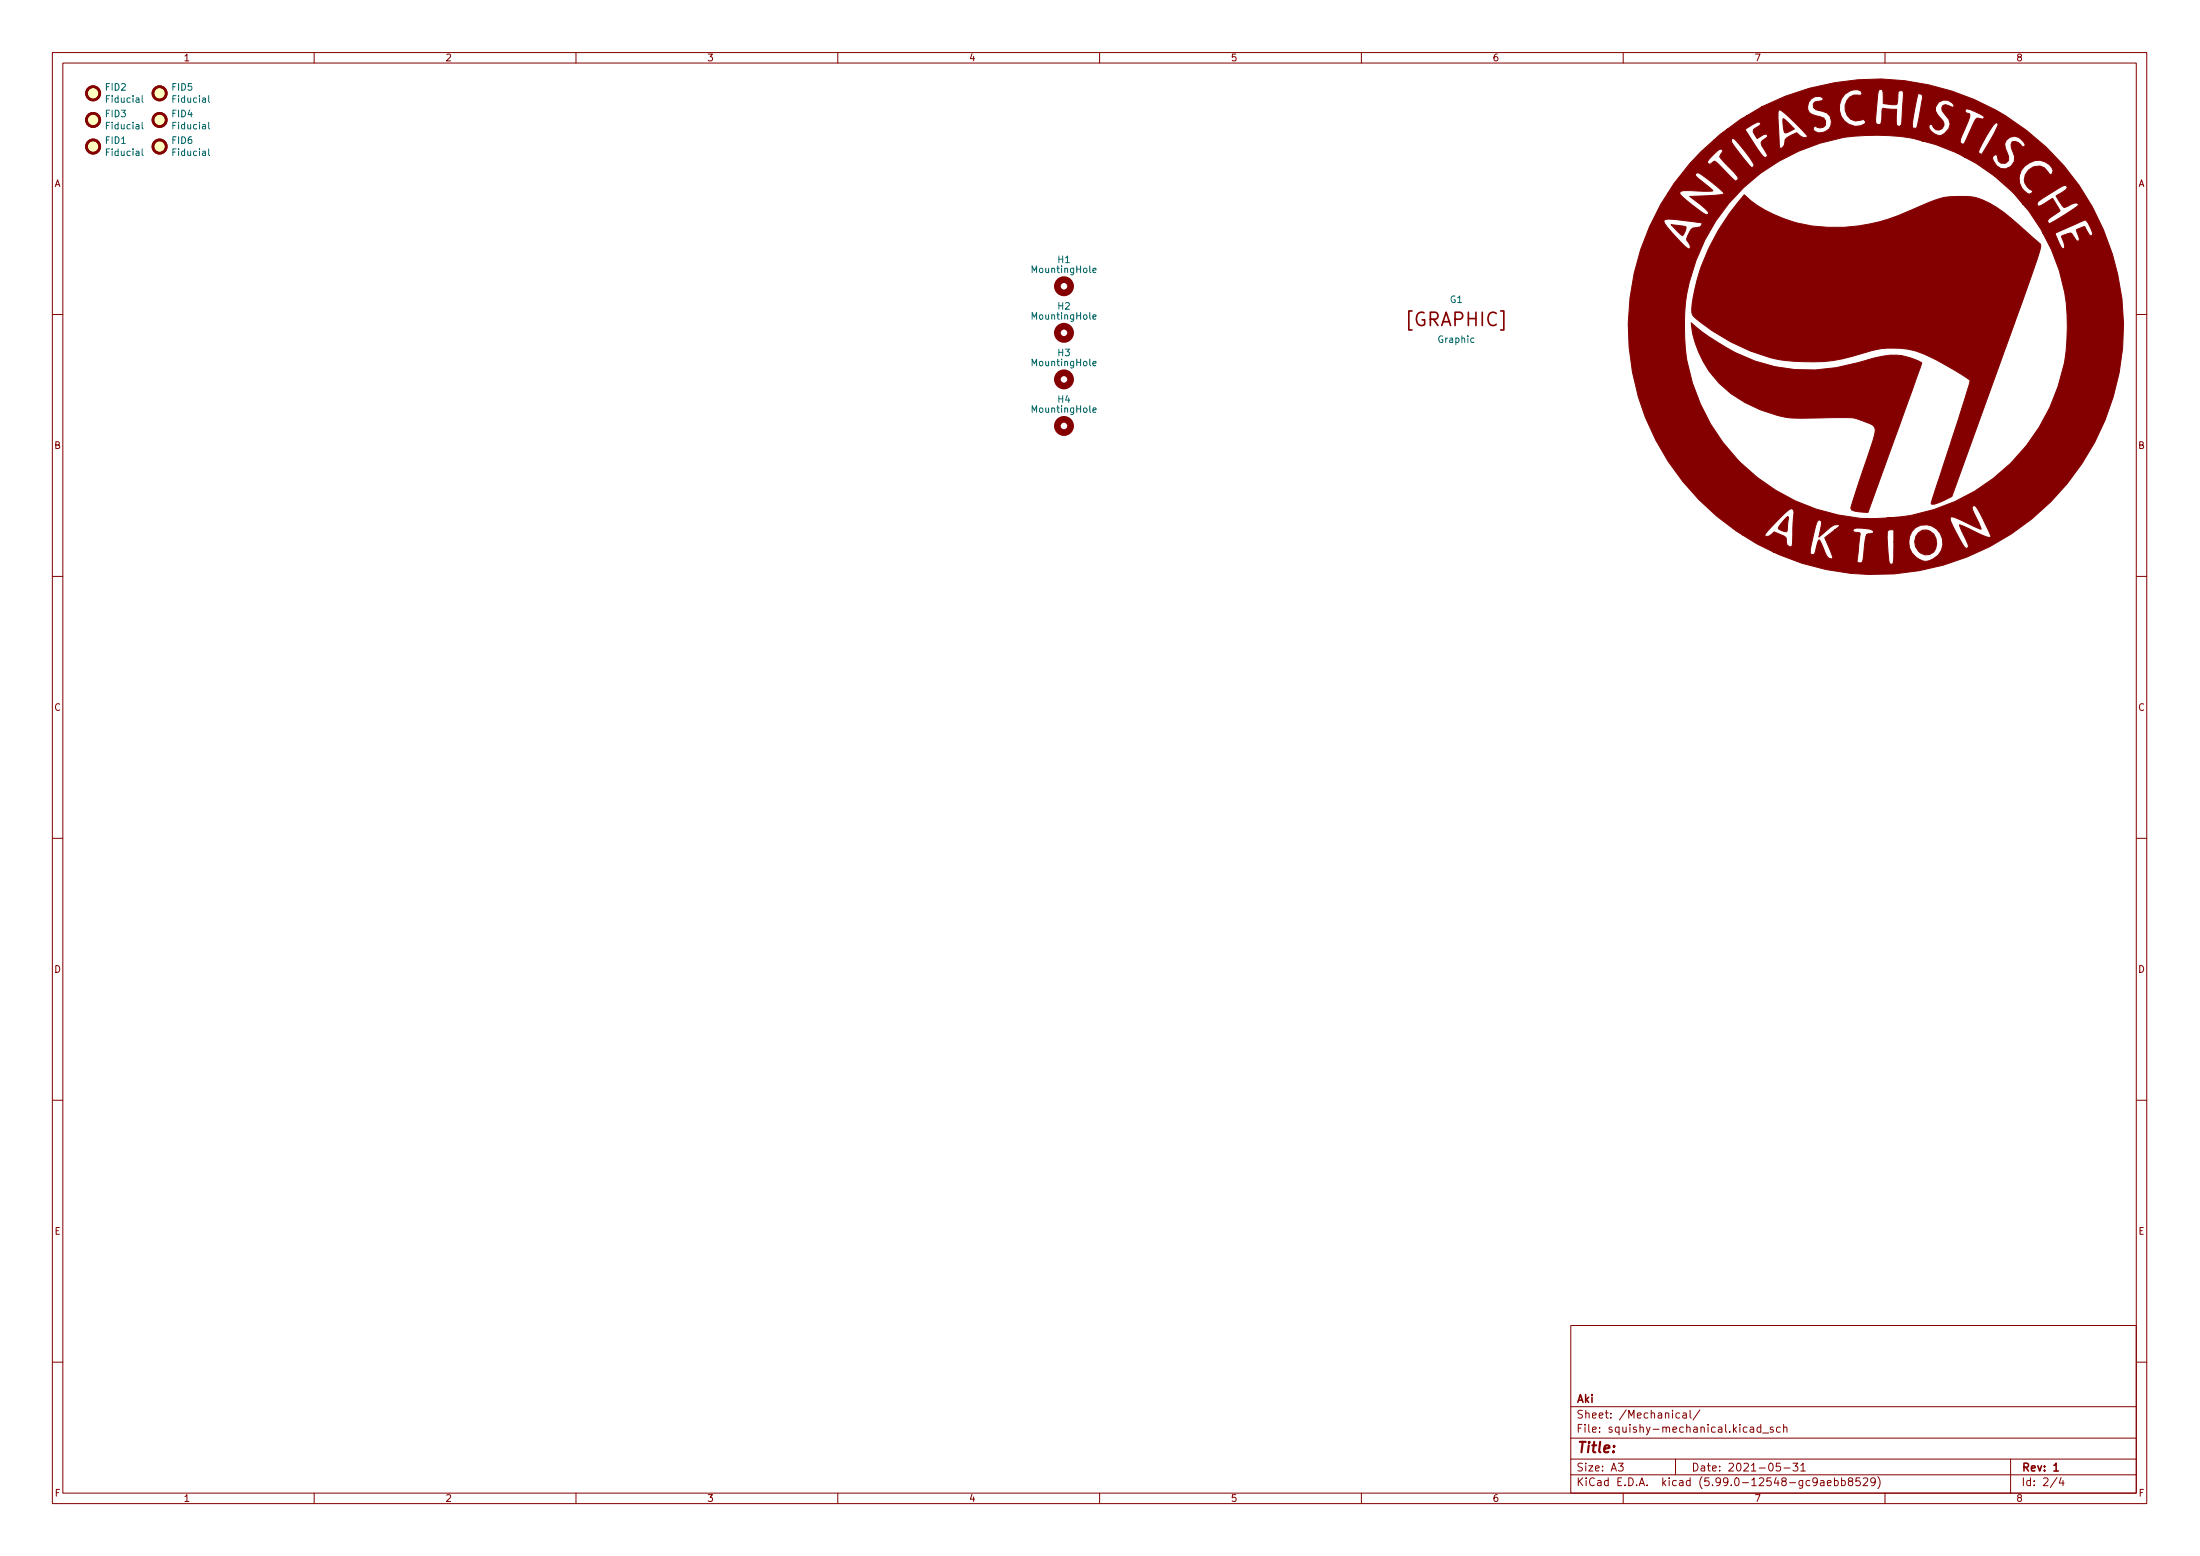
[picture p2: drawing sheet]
<svg xmlns="http://www.w3.org/2000/svg" width="420mm" height="297mm" viewBox="0 0 420 297" stroke-linecap="round" stroke-linejoin="round" font-family="sans-serif">
<g fill="none" stroke="#840000" stroke-width=".19">
<path d="M10 10h400v277h-400zM12 12h396v273h-396zM60 10v2M110 10v2M160 10v2M210 10v2M260 10v2M310 10v2M360 10v2M10 60h2M408 60h2M10 110h2"/>
<path d="M408 110h2M10 160h2M408 160h2M10 210h2M408 210h2M300 253h108v32h-108zM10 260h2M300 278.5h108M300 274.5h108M300 268.5h108M309.1 279.3h.9l-.5 .6 .4 .1v.7l-.2 .1-.6-.1M320 278.5v3"/>
<path d="M320.8 269.8l-.5-.1-.2 .3 .1 .6h.6M321.4 269.8h.6l.1 .9M322.1 270.1h-.5a.29 .29 0 0 0-.3 .3 .29 .29 0 0 0 .3 .3l.5-.1M322.8 269.2v1.3l.2 .2M324.6 269.1l-1.2 2M334.3 272.5h.6v.9M334.9 272.8h-.5a.29 .29 0 0 0-.2 .3 .29 .29 0 0 0 .2 .3l.5-.1M336.3 272.5l-.4-.1-.3 .3 .1 .6h.6M336.3 271.9v1.5M336.6 273.6h1.2M338.6 272.5l-.3-.1-.2 .2v.2l.5 .2v.3h-.5M340 279.3h-.7l-.1 .7 .2-.1 .5 .1 .2 .2-.1 .5-.2 .1-.6-.1"/>
<path d="M340 272.5l-.4-.1-.3 .3 .1 .6h.6M340.6 272.6l.3-.2 .3 .1 .1 .9M340.6 271.9v1.5M342.4 279.3h1l-.5 .6 .4 .1v.7l-.2 .1-.7-.1M343.9 279.7l.5-.4v1.5M384 278.5v6.5M408 260h2M60 285v2M110 285v2M160 285v2M210 285v2M260 285v2"/>
<path d="M300 281.5h108M310 285v2M340.7 280.2h1.2M343.9 280.8h.9M347.7 282.7h.6l.1 .9M348.4 283h-.5a.29 .29 0 0 0-.3 .3 .29 .29 0 0 0 .3 .3l.5-.1M349 283.1l.7-.1-.1-.3-.4-.1-.2 .2 .1 .7h.5M350.3 282.7l.5-.1 .3 .3-.2 .6h-.6M350.3 282.1v1.5M351.7 282.7l.4-.1 .3 .3-.1 .6h-.6M351.7 282.1v1.5M353.3 282.8l-.3-.3 .1-.2 .2-.2 .4 .1 .1 .2v.2l-.7 .2-.1 .2 .1 .5 .2 .1h.3l.2-.3v-.4l-.2-.1"/>
<path d="M355.2 282.1h-.7l-.1 .7 .2-.1 .5 .1 .2 .2-.1 .5-.2 .1-.6-.1M355.9 282.3l.5-.2 .2 .2 .1 .2-.9 1.1h.9M358.1 282.8l-.2 .2h-.5l-.1-.2 .1-.6 .5-.1 .2 .2a.99 .99 0 0 1-.4 1.3h-.3M358.6 281.9a1.73 1.73 0 0 1 0 2.3M360 285v2M392.9 282l-1.3 2M393.6 282l-.3 1.1h.9M394 282.6v1"/>
</g>
<path d="M392.3 279.7l.4-.4v1.5M392.3 280.8h.8" fill="none" stroke="#840000" stroke-width=".3"/>
<g fill="#ffffc2" stroke="#ffffc2" stroke-width=".19">
<circle cx="30.5" cy="22.9" r="1.27"/>
<circle cx="30.5" cy="17.8" r="1.27"/>
<circle cx="17.8" cy="17.8" r="1.27"/>
<circle cx="17.8" cy="22.9" r="1.27"/>
<circle cx="17.8" cy="28" r="1.27"/>
<circle cx="30.5" cy="28" r="1.27"/>
</g>
<g fill="none" stroke="#840000" stroke-width=".51">
<circle cx="17.8" cy="17.8" r="1.27"/>
<circle cx="30.5" cy="17.8" r="1.27"/>
<circle cx="17.8" cy="22.9" r="1.27"/>
<circle cx="17.8" cy="28" r="1.27"/>
<circle cx="30.5" cy="28" r="1.27"/>
<circle cx="30.5" cy="22.9" r="1.27"/>
</g>
<path d="M27.2 18.3v1.1l.1 .1M39.9 18.3v1.1l.1 .1M27.2 23.3v1.1l.1 .2M27.2 28.4v1.1l.1 .2M39.9 23.3v1.1l.1 .2M39.9 28.4v1.1l.1 .2M208.7 51.6l.6-.1v-.2l-.4-.1-.2 .2 .1 .6h.5M208.7 69.4l.6-.1v-.3h-.4l-.2 .2 .1 .6h.5M208.7 78.3l.6-.1v-.3h-.4l-.2 .2 .1 .6h.5M208.7 60.5l.6-.1v-.2l-.4-.1-.2 .2 .1 .6h.5" fill="none" stroke="#006464" stroke-width=".19"/>
<g fill="none" stroke="#840000" stroke-width="1.3">
<circle cx="203.2" cy="54.6" r="1.27"/>
<circle cx="203.2" cy="72.4" r="1.27"/>
<circle cx="203.2" cy="63.5" r="1.27"/>
<circle cx="203.2" cy="81.3" r="1.27"/>
</g>
<g fill="#840000" stroke="#840000" stroke-width=".19">
<path d="M319.2 42.9l2.8 .4a2.52 2.52 0 0 1-.7 1.7z"/>
<path d="M340.6 22.6l2.1 2-1.8 .8a4.2 4.2 0 0 1-.3-2.8z"/>
<path d="M366.4 101.7a2.17 2.17 0 0 1 2.5-.2 2.17 2.17 0 0 1 1 2.3 1.97 1.97 0 0 1-1.2 2 1.97 1.97 0 0 1-2.3-.5 2.51 2.51 0 0 1 0-3.6z"/>
<path d="M341.1 98.9l.4-.3 .1 .2-.3 2.5-.1 .2a2.6 2.6 0 0 1-1.6-.7l.5-.8z"/>
<path d="M323 61.6a42.3 42.3 0 0 0 12.2 7.3 32.1 32.1 0 0 0 20.5 .1 17.3 17.3 0 0 1 7.4-1.1l1.8 .4 2.1 .9a4.2 4.2 0 0 1-.7 2.2l-9.6 26.4a8.8 8.8 0 0 1-3.1-.5l-.1-.3 .3-1.2 3.5-10.5a7.9 7.9 0 0 0 .8-3.6 2.21 2.21 0 0 0-1.8-1.1l-1.8-.7a79.1 79.1 0 0 0-10.5-.1 14.2 14.2 0 0 1-4.5-.5 21.8 21.8 0 0 1-13.3-8.7 18.9 18.9 0 0 1-3.2-9z"/>
<path d="M333.1 37.2a24.6 24.6 0 0 0 16 6.2 33.8 33.8 0 0 0 15.8-3.3l1.9-.8a15.5 15.5 0 0 1 11.2-1.4 28.2 28.2 0 0 1 9.3 6.6l2.4 2.1v.2a33.9 33.9 0 0 1-2.1 6.8l-14.8 41.2a8.6 8.6 0 0 1-3.9 1.5l-.1-.2 .3-1 5-15.2 2.2-7.3a51.5 51.5 0 0 0-10.4-5.6 16.5 16.5 0 0 0-9.9 .4 33.4 33.4 0 0 1-18 .9 34.7 34.7 0 0 1-14.8-8.2l-.1-.4a33.1 33.1 0 0 1 5-15.7l2.2-3.2z"/>
<path d="M324.8 29l2.5-2.3h3.3a12.6 12.6 0 0 0 2.5 3.7l1.4 1.6 .4-.3 .1-.3a22.6 22.6 0 0 0-4-5l-.4 .3h-3.3l2.5-2h3.4l2.6 3.9a2.54 2.54 0 0 0 1.4 1.5l.4-.4-1.2-1.9-.1-.6 .2-.3 1-.7 .1-.3-.4-.3-.4 .1-1.2 .8-.8-1.3 .1-.4 1.4-1.1-.2-.4h-.5l-2.4 1.4h-3.4l2.6-1.9 1.2-.7h5.9l.4 6 .1 .2h.2a1.47 1.47 0 0 0 .7-1.6l.3-.4 1.9-1 1.1 .9 .6 .1 .3-.2 .1-.1-.2-.3-2.3-2.4a8.7 8.7 0 0 0-2.9-2.3l-.2 .1-.1 1h-5.9l2.8-1.7h8.8l.1 .5 .2 .6 .6 .4 2.2 .6 .4 .6-.1 .8a1.38 1.38 0 0 1-2 .1l-.3 .7a1.73 1.73 0 0 0 2.4 .4 2.07 2.07 0 0 0 1-2.3 2.07 2.07 0 0 0-1.9-1.6l-.4-.1h3.9a3.2 3.2 0 0 0 4.9 2.5l.1-.2-.1-.3h2l.1 .4 .2 .2 .5 .1 .2-.2 .2-.6 .1-2.2 .2-.1 2.5 .2a6.3 6.3 0 0 0 .1 3.1l.5 .1 .2-.1h2.2l.2 .4 .5 .1 .3-.5h2.2v.5a2.87 2.87 0 0 0 2.1 1.4 2.85 2.85 0 0 0 1.9-2.2l-.2-.9-1.3-1.7-.1-.5 .3-.5 .5-.1 1.3 .5 .3-.1v-.4a1.85 1.85 0 0 0-2.9-.5 1.85 1.85 0 0 0 .2 2.9l.5 .6 .3 .6-.1 .4-.3 .6a1.06 1.06 0 0 1-1.7-.5l-.3-.4h-.3l-.2 .3h-2.2l1-5.3-.1-.6-.7-.2-.2 .3-.3 1.7-.7 4.1h-2.2l.2-.7 .3-5.5-.2-.5h-.3l-.3 .1-.2 .2-.1 1.7-.2 .7h-1l-1.5-.2-.2-2.6-.2-.1h-.4l-.3 .8-.4 5.2h-2l-.2-.3-.6 .1a2.32 2.32 0 0 1-3-2.8 2.24 2.24 0 0 1 2.9-1.9l.2-.2 .1-.2-.2-.4-.6-.3a3.3 3.3 0 0 0-3.5 4h-3.9l-.6-.2-.5-.4v-.7l.3-.3 1.4-.3 .2-.3-.1-.3-.5-.2a1.99 1.99 0 0 0-2.4 2h-8.8l.2-.1a47.3 47.3 0 0 1 69 40.9 47.3 47.3 0 0 1-67 44.1h7.1l.1 .5 .5 .1 .2-.1 .2-.4 .6-2.3h.1l.6 .9a5.3 5.3 0 0 0 1.4 2.6l.4 .1h.2v-.2l-1.5-3.8 1.9-1.5h3.5v.3l1.2 .2 .2 .2-.6 5.1v.4h.8a2.42 2.42 0 0 0 .5-1.9 9.7 9.7 0 0 1 .5-3.4h3.9l.4 5.1 .3 .5h.3a3.4 3.4 0 0 0 .3-2.3v-1.9h2.8l.2 1.1a3.8 3.8 0 0 0 3.1 2.6 3.5 3.5 0 0 0 3.1-4.5 3.5 3.5 0 0 0-5.1-2l-.7 .8-.4 .9-.2 1.1h-2.8v-2.4l-.9 .1-.2 .1-.2 .8h-3.9l.2-.2 1-.1 .2-.3-.3-.3a6.6 6.6 0 0 0-3.6-.2l-.1 .2h-3.5l.9-.7 .1-.2-.2-.1a1.82 1.82 0 0 0-1.8 .6l-2 1.7 .5-2.9-.3-.3h-.3a3.4 3.4 0 0 0-.8 2.2l-.8 3.8h-7.1l-3.1-1.5-2.6-1.6h4.1l.2 .2h.6l1-.9 1.9 .8 .4 .4 .1 1.3 .5 .4h.4l.1-.1 .1-.6 .2-4.9a1.48 1.48 0 0 0-.3-1.7h-.2l-1 .8-3.4 3.5-.6 .8h-4.1a47 47 0 0 1-21.9-40.1h10.7v2.3a36.5 36.5 0 0 0 36.2 34.6l2.5-.1h12l.5 1.5 1.9 3.5 .6 .8 .5-.2a3.6 3.6 0 0 0-.8-2.2l-.9-2.1 2.7 1.2a6.5 6.5 0 0 0 3.2 1.2l.1-.2-.1-.3a29 29 0 0 0-2.9-5.6 .48 .48 0 0 0-.6 .5l1.8 4-5.2-2.3-.6-.1-.2 .3h-12l1.1-.1a36.5 36.5 0 0 0 28.7-54.3h2.2l1.2 2.7 .3 .3h.2a1.23 1.23 0 0 0 0-1.4l-.4-1 1.7-.6 .3 .2 .8 1.2 .5 .1 .1-.2v-.4l-.6-1.5 1.5-.6h.1l1 1.6 .4 .1 .1-.2v-.4l-.8-1.9-.6-.5-5.8 2.5h-2.2l-2.7-4.2-1.2-1.4h2.7l.2 .4a2.53 2.53 0 0 0 1.6-.7l1.2-.7 1.4 2.3-2 1.5-.3 .4 .2 .6a3.9 3.9 0 0 0 1.9-1l3.5-2.3 .3-.3-.2-.3a3.2 3.2 0 0 0-2.1 .7l-.5 .1-.3-.2-1.2-2 1.8-1.2 .3-.4-.2-.4h-.3l-.4 .1-2.3 1.4-2.4 1.6-.2 .4h-2.7l-2.2-2.4-3.1-2.8h4.6l.1 1.2a3.2 3.2 0 0 0 1.9 2.2l.5-.4 .2-.3h-.2a2.35 2.35 0 0 1-1.5-2.3 2.35 2.35 0 0 1 1.7-2.2 2.11 2.11 0 0 1 2.8 .9l.3 .5 .3 .1 .2-.2 .2-.6a3.1 3.1 0 0 0-4.5-1.5l-1 .7-.6 .7-.4 1.2h-4.6l-3.6-2.5-2.3-1.2h5.4a2.12 2.12 0 0 0 2.2 2.2 2.12 2.12 0 0 0 2.1-2.3l-.7-1.7v-.7l.2-.4a1.69 1.69 0 0 1 2 1l.5-.4a2.12 2.12 0 0 0-3.6-.9l-.3 .7 .1 .9 .6 1.5v.7l-.7 .6h-.8l-.5-.5-.2-1.1-.3-.1-.6 .5h-5.4l-1.5-.9h4.3l.6 .4 2.7-4.8 .4-1-.2-.3-.3 .1-.4 .4-1.3 2-1.3 2.4-.2 .8h-4.3l-3.9-1.5-2.6-.7h7.2l.2 .5 .4 .2 .4-.6 2-4.2 .2-.2 1.2 .1 .2-.2 .1-.2-.3-.2-1.3-.7a2.93 2.93 0 0 0-2-.5l-.1 .4 .3 .3 .5 .1 .1 .2-.1 .5-1.8 4.5h-7.2a36.5 36.5 0 0 0-45.4 35.2h-10.7v-.6a46.2 46.2 0 0 1 4.6-19.4h2.1l.7 1.3 2.6 2.8 1.3 1.2 .3 .2 .2-.2a1.83 1.83 0 0 0-.7-1.5 3.4 3.4 0 0 1 1.1-2.3l1.5-.3 .3-.3v-.4l-6.3-.8-.7 .1-.3 .2h-2.1l1.6-3.1 1.3-2.1h2.3l.5 .6 1.8 1.6a7.9 7.9 0 0 0 3 1.9l.2-.3-.6-.9-3-2.3 4.9-.2 1.1-.1 .6-.3a29.1 29.1 0 0 0-4.8-3.8h-.5l-.2 .2a3.6 3.6 0 0 0 1.5 1.6l1.8 1.5-2.9 .1a8 8 0 0 0-3.2 0l-.2 .4h-2.3l1.2-1.9 3.2-3.9h3.2l.5 .3 .9-.6 .8 .6 3 3.1 .1 .1 .4-.2 .2-.4-.3-.4-3.3-3.7 .7-1.1-.2-.2-.3-.1-1 .7a4.3 4.3 0 0 0-1.5 1.9h-3.2z"/>
</g>
<text font-size="3.5" fill="#840000" x="268.8" y="62.3">[GRAPHIC]</text>
<text font-size="2.8" fill="#840000" x="301" y="277.3">Title:</text>
<g font-size="2.1" fill="#840000">
<text x="301" y="267.8">Aki</text>
<text x="301" y="273.5">File: squishy-mechanical.kicad_sch</text>
<text x="301" y="270.8">Sheet: /Mechanical/</text>
<text x="301" y="280.9">Size: A3</text>
<text x="323" y="280.9">Date: 2021-05-31</text>
<text x="386" y="280.9">Rev: 1</text>
<text x="301" y="283.7">KiCad E.D.A. kicad (5.99.0-12548-gc9aebb8529)</text>
<text x="386" y="283.7">Id: 2/4</text>
</g>
<g font-size="1.8" fill="#840000">
<text x="35" y="11.7">1</text>
<text x="85" y="11.7">2</text>
<text x="135" y="11.7">3</text>
<text x="185" y="11.7">4</text>
<text x="235" y="11.7">5</text>
<text x="285" y="11.7">6</text>
<text x="335" y="11.7">7</text>
<text x="385" y="11.7">8</text>
<text x="10.3" y="35.7">A</text>
<text x="408.3" y="35.7">A</text>
<text x="10.3" y="85.7">B</text>
<text x="408.3" y="85.7">B</text>
<text x="10.3" y="135.7">C</text>
<text x="408.3" y="135.7">C</text>
<text x="10.3" y="185.7">D</text>
<text x="408.3" y="185.7">D</text>
<text x="10.4" y="235.7">E</text>
<text x="408.4" y="235.7">E</text>
<text x="10.4" y="285.7">F</text>
<text x="35" y="286.7">1</text>
<text x="85" y="286.7">2</text>
<text x="135" y="286.7">3</text>
<text x="185" y="286.7">4</text>
<text x="235" y="286.7">5</text>
<text x="285" y="286.7">6</text>
<text x="335" y="286.7">7</text>
<text x="385" y="286.7">8</text>
<text x="408.4" y="285.7">F</text>
</g>
<g font-size="1.8" fill="#006464">
<text x="20.2" y="17.3">FID2</text>
<text x="32.9" y="17.3">FID5</text>
<text x="20.2" y="22.4">FID3</text>
<text x="20.4" y="19.6">Fiducial</text>
<text x="32.9" y="22.4">FID4</text>
<text x="33.1" y="19.6">Fiducial</text>
<text x="20.2" y="27.4">FID1</text>
<text x="20.4" y="24.7">Fiducial</text>
<text x="20.4" y="29.8">Fiducial</text>
<text x="32.9" y="27.4">FID6</text>
<text x="33.1" y="24.7">Fiducial</text>
<text x="33.1" y="29.8">Fiducial</text>
<text x="197.3" y="52.1">MountingHole</text>
<text x="202.1" y="50.2">H1</text>
<text x="202.1" y="59.1">H2</text>
<text x="277" y="57.8">G1</text>
<text x="197.3" y="61">MountingHole</text>
<text x="274.8" y="65.4">Graphic</text>
<text x="197.3" y="69.9">MountingHole</text>
<text x="202.1" y="68">H3</text>
<text x="202.1" y="76.9">H4</text>
<text x="197.3" y="78.8">MountingHole</text>
</g>
</svg>
